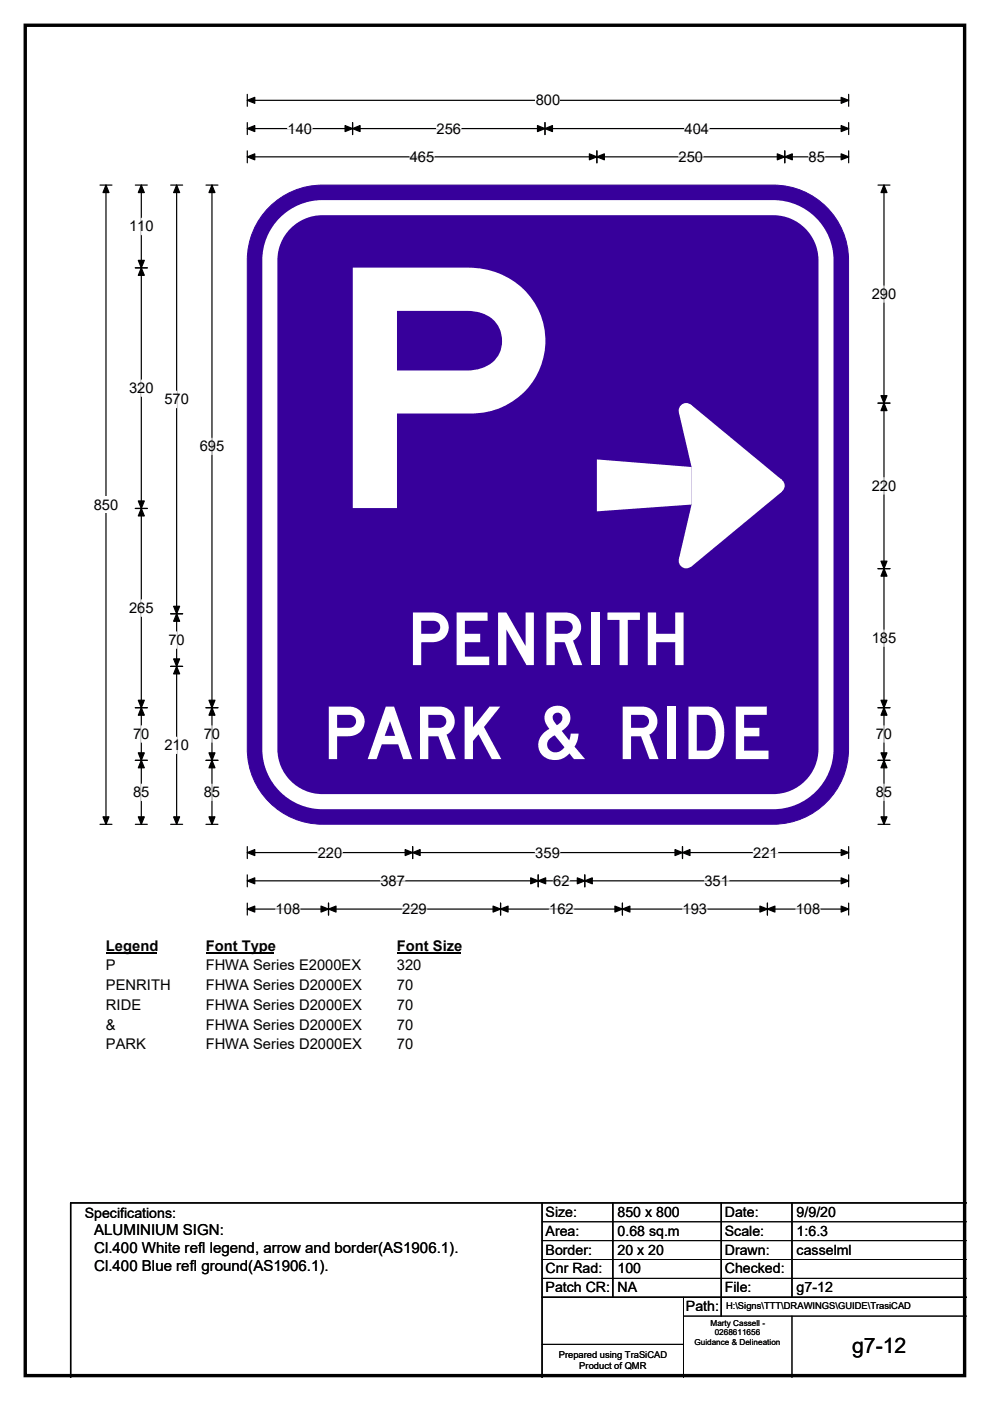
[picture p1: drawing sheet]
<svg xmlns="http://www.w3.org/2000/svg" width="210mm" height="297mm" viewBox="0 0 210 297" stroke-linecap="round" stroke-linejoin="round" font-family="sans-serif">
<path d="M5.4 5.4h199.2v286.3h-199.2z" fill="none" stroke="#000" stroke-width=".72"/>
<path d="M52.5 21.3h127.5M52.5 20v2.5M180 20v2.5" fill="none" stroke="#000" stroke-width=".25"/>
<path d="M52.5 21.3l1.5-.7v1.3zM178.4 20.6l1.6 .7-1.6 .6z" fill="#000" stroke="#000" stroke-width=".25"/>
<path d="M113.6 19.5h5.2v3.5h-5.2z" fill="#fff"/>
<g fill="none" stroke="#000" stroke-width=".25">
<path d="M21.2 39.2h2.5M22.5 39.2v135.6M52.5 27.3h127.5M52.5 26v2.5M52.5 32v2.5M52.5 33.3h127.5M74.8 26v2.5M115.6 26v2.5M126.6 32v2.5M166.5 32v2.5M180 26v2.5M180 32v2.5"/>
<path d="M21.2 174.8h2.5M52.5 179.5v2.5M87.5 179.5v2.5M144.8 179.5v2.5M180 179.5v2.5M52.5 185.5v2.5M52.5 191.5v2.5M52.5 180.8h127.5M52.5 186.8h127.5M52.5 192.7h127.5M69.7 191.5v2.5M106.2 191.5v2.5"/>
<path d="M114.2 185.5v2.5M124 185.5v2.5M132 191.5v2.5M162.8 191.5v2.5M180 185.5v2.5M180 191.5v2.5"/>
</g>
<g fill="#000" stroke="#000" stroke-width=".25">
<path d="M22.5 39.2l.6 1.6h-1.3zM52.5 27.3l1.5-.7v1.3zM52.5 33.3l1.5-.7v1.3zM74.8 27.3l1.6-.7v1.3zM73.2 26.6l1.6 .7-1.6 .6zM114 26.6l1.6 .7-1.6 .6zM115.6 27.3l1.6-.7v1.3zM126.6 33.3l1.6-.7v1.3zM125 32.6l1.6 .7-1.6 .6zM164.9 32.6l1.6 .7-1.6 .6zM166.5 33.3l1.5-.7v1.3zM178.4 26.6l1.6 .7-1.6 .6z"/>
<path d="M178.4 32.6l1.6 .7-1.6 .6zM21.8 173.2h1.3l-.6 1.6zM52.5 180.8l1.5-.7v1.3zM52.5 186.8l1.5-.7v1.3zM52.5 192.7l1.5-.6v1.3zM69.7 192.7l1.6-.6v1.3zM68.1 192.1l1.6 .6-1.6 .7zM87.5 180.8l1.6-.7v1.3zM85.9 180.1l1.6 .7-1.6 .6zM104.6 192.1l1.6 .6-1.6 .7zM106.2 192.7l1.6-.6v1.3zM114.2 186.8l1.5-.7v1.3z"/>
<path d="M112.6 186.1l1.6 .7-1.6 .6zM122.4 186.1l1.6 .7-1.6 .6zM124 186.8l1.6-.7v1.3zM130.4 192.1l1.6 .6-1.6 .7zM132 192.7l1.6-.6v1.3zM143.2 180.1l1.6 .7-1.6 .6zM144.8 180.8l1.5-.7v1.3zM161.2 192.1l1.6 .6-1.6 .7zM162.8 192.7l1.6-.6v1.3zM178.4 180.1l1.6 .7-1.6 .6zM178.4 186.1l1.6 .7-1.6 .6zM178.4 192.1l1.6 .6-1.6 .7z"/>
</g>
<g fill="none" stroke="#fff" stroke-width=".25">
<path d="M61 27.3h5.2M86.9 33.3h5.2M92.6 27.3h5.2M143.9 33.3h5.2M145.2 27.3h5.2M171.5 33.3h3.5M58.5 192.7h5.2M67.4 180.8h5.2M80.7 186.8h5.2M85.3 192.7h5.2M113.5 180.8h5.2M116.5 192.7h5.2"/>
<path d="M117.3 186.8h3.5M144.8 192.7h5.2M149.4 186.8h5.2M159.8 180.8h5.2M168.8 192.7h5.2"/>
</g>
<path d="M19.9 105.3h5.2v3.5h-5.2z" fill="#fff"/>
<g fill="none" stroke="#000" stroke-width=".25">
<path d="M28.7 39.2h2.5M30 39.2v135.6M36.2 39.2h2.5M37.5 39.2v135.6M43.7 39.2h2.5M45 39.2v135.6M186.2 39.2h2.6M187.5 39.2v135.6M28.7 56.8h2.5M186.2 85.5h2.6M28.7 107.8h2.5M36.2 130.1h2.5"/>
<path d="M186.2 120.6h2.6M28.7 150.1h2.5M36.2 141.3h2.5M43.7 150.1h2.5M186.2 150.1h2.6M28.7 161.2h2.5M28.7 174.8h2.5M36.2 174.8h2.5M43.7 161.2h2.5M43.7 174.8h2.5M186.2 161.2h2.6M186.2 174.8h2.6"/>
</g>
<g fill="#000" stroke="#000" stroke-width=".25">
<path d="M30 39.2l.6 1.6h-1.3zM37.5 39.2l.6 1.6h-1.3zM45 39.2l.6 1.6h-1.3zM187.5 39.2l.6 1.6h-1.2zM30 56.8l.6 1.6h-1.3zM29.3 55.2h1.3l-.6 1.6zM187.5 85.5l.6 1.6h-1.2zM186.9 83.9h1.2l-.6 1.6zM29.3 106.2h1.3l-.6 1.6zM30 107.8l.6 1.6h-1.3zM37.5 130.1l.6 1.6h-1.3zM36.8 128.5h1.3l-.6 1.6z"/>
<path d="M186.9 119h1.2l-.6 1.6zM187.5 120.6l.6 1.6h-1.2zM29.3 148.5h1.3l-.6 1.6zM30 150.1l.6 1.5h-1.3zM36.8 139.7h1.3l-.6 1.6zM37.5 141.3l.6 1.6h-1.3zM45 150.1l.6 1.5h-1.3zM44.3 148.5h1.3l-.6 1.6zM186.9 148.5h1.2l-.6 1.6zM187.5 150.1l.6 1.5h-1.2zM29.3 159.6h1.3l-.6 1.6zM30 161.2l.6 1.6h-1.3z"/>
<path d="M29.3 173.2h1.3l-.6 1.6zM36.8 173.2h1.3l-.6 1.6zM44.3 159.6h1.3l-.6 1.6zM45 161.2l.6 1.6h-1.3zM44.3 173.2h1.3l-.6 1.6zM186.9 159.6h1.2l-.6 1.6zM187.5 161.2l.6 1.6h-1.2zM186.9 173.2h1.2l-.6 1.6z"/>
</g>
<g fill="none" stroke="#fff" stroke-width=".25">
<path d="M30 46.3v3.5M187.5 60.6v3.5M30 80.6v3.4M37.5 82.9v3.5M45 92.9v3.5M187.5 101.3v3.5M30 127.2v3.5M37.5 134v3.5M187.5 133.6v3.5M30 153.9v3.5M37.5 156.3v3.5M45 153.9v3.5"/>
<path d="M187.5 153.9v3.5M30 166.2v3.5M45 166.2v3.5M187.5 166.2v3.5"/>
</g>
<path d="M22.5 198.7h10.7v3.5h-10.7z" fill="#fff"/>
<path d="M22.5 202h10.7" fill="none" stroke="#000" stroke-width=".32"/>
<path d="M43.6 198.7h14.4v3.5h-14.4z" fill="#fff"/>
<path d="M43.6 202h14.4" fill="none" stroke="#000" stroke-width=".32"/>
<path d="M84.2 198.7h13.4v3.5h-13.4z" fill="#fff"/>
<path d="M84.2 202h13.4" fill="none" stroke="#000" stroke-width=".32"/>
<g fill="#fff">
<path d="M22.5 202.9h2.1v3.5h-2.1z"/>
<path d="M43.6 202.9h32.9v3.5h-32.9z"/>
<path d="M84.2 202.9h5.2v3.5h-5.2z"/>
<path d="M22.5 207.1h13.6v3.5h-13.6z"/>
<path d="M43.6 207.1h33.1v3.5h-33.1z"/>
<path d="M84.2 207.1h3.5v3.5h-3.5z"/>
<path d="M22.5 211.3h7.4v3.5h-7.4z"/>
<path d="M43.6 211.3h33.1v3.5h-33.1z"/>
<path d="M84.2 211.3h3.5v3.5h-3.5z"/>
<path d="M22.5 215.5h2.1v3.5h-2.1z"/>
<path d="M43.6 215.5h33.1v3.5h-33.1z"/>
<path d="M84.2 215.5h3.5v3.5h-3.5z"/>
<path d="M22.5 219.7h8.5v3.5h-8.5z"/>
<path d="M43.6 219.7h33.1v3.5h-33.1z"/>
<path d="M84.2 219.7h3.5v3.5h-3.5z"/>
</g>
<path d="M57.1 43.9a15.9 15.9 0 0 1 11.3-4.7h95.6a15.9 15.9 0 0 1 16 16v103.6a16 16 0 0 1-16 16h-95.6a15.9 15.9 0 0 1-15.9-16v-103.6a15.9 15.9 0 0 1 4.6-11.3z" fill-rule="evenodd" fill="#37009b" stroke="#37009b" stroke-width=".21"/>
<path d="M60.5 47.3a11.1 11.1 0 0 1 7.9-3.3h95.6a11.2 11.2 0 0 1 11.2 11.2v103.6a11.2 11.2 0 0 1-11.2 11.2h-95.6a11.2 11.2 0 0 1-11.2-11.2v-103.6a11.1 11.1 0 0 1 3.3-7.9z" fill="none" stroke="#fff" stroke-width="3.2"/>
<g fill="#fff">
<path d="M126.6 97.4l20.1 1.6v8l-20.1 1.4z"/>
<path d="M144 87.4l2.5-1.6 19.3 15.9v2.6l-19.3 15.9-2.5-1.6 2.7-11.6v-8z" fill-rule="evenodd"/>
<circle cx="145.5" cy="118.9" r="1.59"/>
<circle cx="164.8" cy="103" r="1.59"/>
<circle cx="145.5" cy="87" r="1.59"/>
</g>
<path d="M74.8 56.7h24.5a15.6 15.6 0 0 1 16 19.1 15.5 15.5 0 0 1-15.6 11.9h-15.5v20h-9.4zM84.2 65.9v12.6h14.9a6.8 6.8 0 0 0 7.3-5.1 6.3 6.3 0 0 0-6.3-7.4z" fill="#fff"/>
<path d="M115 255v37M130 255v20M153 255v24M168 255v20M205 255h-190v37M115 275h90" fill="none" stroke="#000" stroke-width=".3"/>
<path d="M115 259h90M115 263h90M115 267h90M115 271h90M145 279h60M145 275v17M168 279v13M115 285h30" fill="none" stroke="#000" stroke-width=".21"/>
<g font-size="15.5" fill="#fff">
<text x="86.3" y="141">PENRITH</text>
<text x="68.4" y="161">PARK &amp; RIDE</text>
</g>
<text font-size="4.5" x="180.7" y="286.9">g7-12</text>
<g font-size="3.2">
<text x="20" y="261.9">ALUMINIUM SIGN:</text>
<text x="20" y="265.7">Cl.400 White refl legend, arrow and border(AS1906.1).</text>
<text x="20" y="269.6">Cl.400 Blue refl ground(AS1906.1).</text>
</g>
<g font-size="3.1">
<text x="113.6" y="22.3">800</text>
<text x="61" y="28.3">140</text>
<text x="92.6" y="28.3">256</text>
<text x="145.2" y="28.3">404</text>
<text x="86.9" y="34.3">465</text>
<text x="143.9" y="34.3">250</text>
<text x="171.5" y="34.3">85</text>
<text x="27.4" y="49.1">110</text>
<text x="184.9" y="63.4">290</text>
<text x="27.4" y="83.4">320</text>
<text x="34.9" y="85.7">570</text>
<text x="42.4" y="95.7">695</text>
<text x="184.9" y="104.1">220</text>
<text x="19.9" y="108.1">850</text>
<text x="27.4" y="130">265</text>
<text x="35.7" y="136.8">70</text>
<text x="184.9" y="136.4">185</text>
<text x="28.2" y="156.7">70</text>
<text x="34.9" y="159.1">210</text>
<text x="43.2" y="156.7">70</text>
<text x="185.8" y="156.7">70</text>
<text x="28.2" y="169">85</text>
<text x="43.2" y="169">85</text>
<text x="185.8" y="169">85</text>
<text x="67.4" y="181.8">220</text>
<text x="113.5" y="181.8">359</text>
<text x="159.8" y="181.8">221</text>
<text x="80.7" y="187.8">387</text>
<text x="117.3" y="187.8">62</text>
<text x="149.4" y="187.8">351</text>
<text x="58.5" y="193.8">108</text>
<text x="85.3" y="193.8">229</text>
<text x="116.5" y="193.8">162</text>
<text x="144.8" y="193.8">193</text>
<text x="168.8" y="193.8">108</text>
<text x="22.5" y="201.5">Legend</text>
<text x="43.6" y="201.5">Font Type</text>
<text x="84.2" y="201.5">Font Size</text>
<text x="22.5" y="205.7">P</text>
<text x="22.5" y="209.9">PENRITH</text>
<text x="43.6" y="205.7">FHWA Series E2000EX</text>
<text x="43.6" y="209.9">FHWA Series D2000EX</text>
<text x="84.2" y="205.7">320</text>
<text x="84.2" y="209.9">70</text>
<text x="22.5" y="214.1">RIDE</text>
<text x="43.6" y="214.1">FHWA Series D2000EX</text>
<text x="84.2" y="214.1">70</text>
<text x="22.5" y="218.3">&amp;</text>
<text x="43.6" y="218.3">FHWA Series D2000EX</text>
<text x="84.2" y="218.3">70</text>
<text x="22.5" y="222.5">PARK</text>
<text x="43.6" y="222.5">FHWA Series D2000EX</text>
<text x="84.2" y="222.5">70</text>
</g>
<g font-size="3">
<text x="115.7" y="258">Size:</text>
<text x="131" y="258">850 x 800</text>
<text x="153.7" y="258">Date:</text>
<text x="169" y="258">9/9/20</text>
<text x="18" y="258.2">Specifications:</text>
<text x="115.7" y="262">Area:</text>
<text x="131" y="262">0.68 sq.m</text>
<text x="153.7" y="262">Scale:</text>
<text x="169" y="262">1:6.3</text>
<text x="115.7" y="266">Border:</text>
<text x="115.7" y="270">Cnr Rad:</text>
<text x="131" y="266">20 x 20</text>
<text x="131" y="270">100</text>
<text x="153.7" y="266">Drawn:</text>
<text x="153.7" y="270">Checked:</text>
<text x="169" y="266">casselml</text>
<text x="115.7" y="274">Patch CR:</text>
<text x="131" y="274">NA</text>
<text x="153.7" y="274">File:</text>
<text x="169" y="274">g7-12</text>
<text x="145.5" y="278">Path:</text>
</g>
<g font-size="2">
<text x="154" y="277.6">H:\Signs\TTT\DRAWINGS\GUIDE\TrasiCAD</text>
<text x="118.5" y="287.8">Prepared using TraSiCAD</text>
<text x="122.9" y="290.2">Product of QMR</text>
</g>
<g font-size="1.7">
<text x="150.7" y="281.1">Marty Cassell -</text>
<text x="147.3" y="285.2">Guidance &amp; Delineation</text>
<text x="151.6" y="283.1">0268611656</text>
</g>
</svg>
